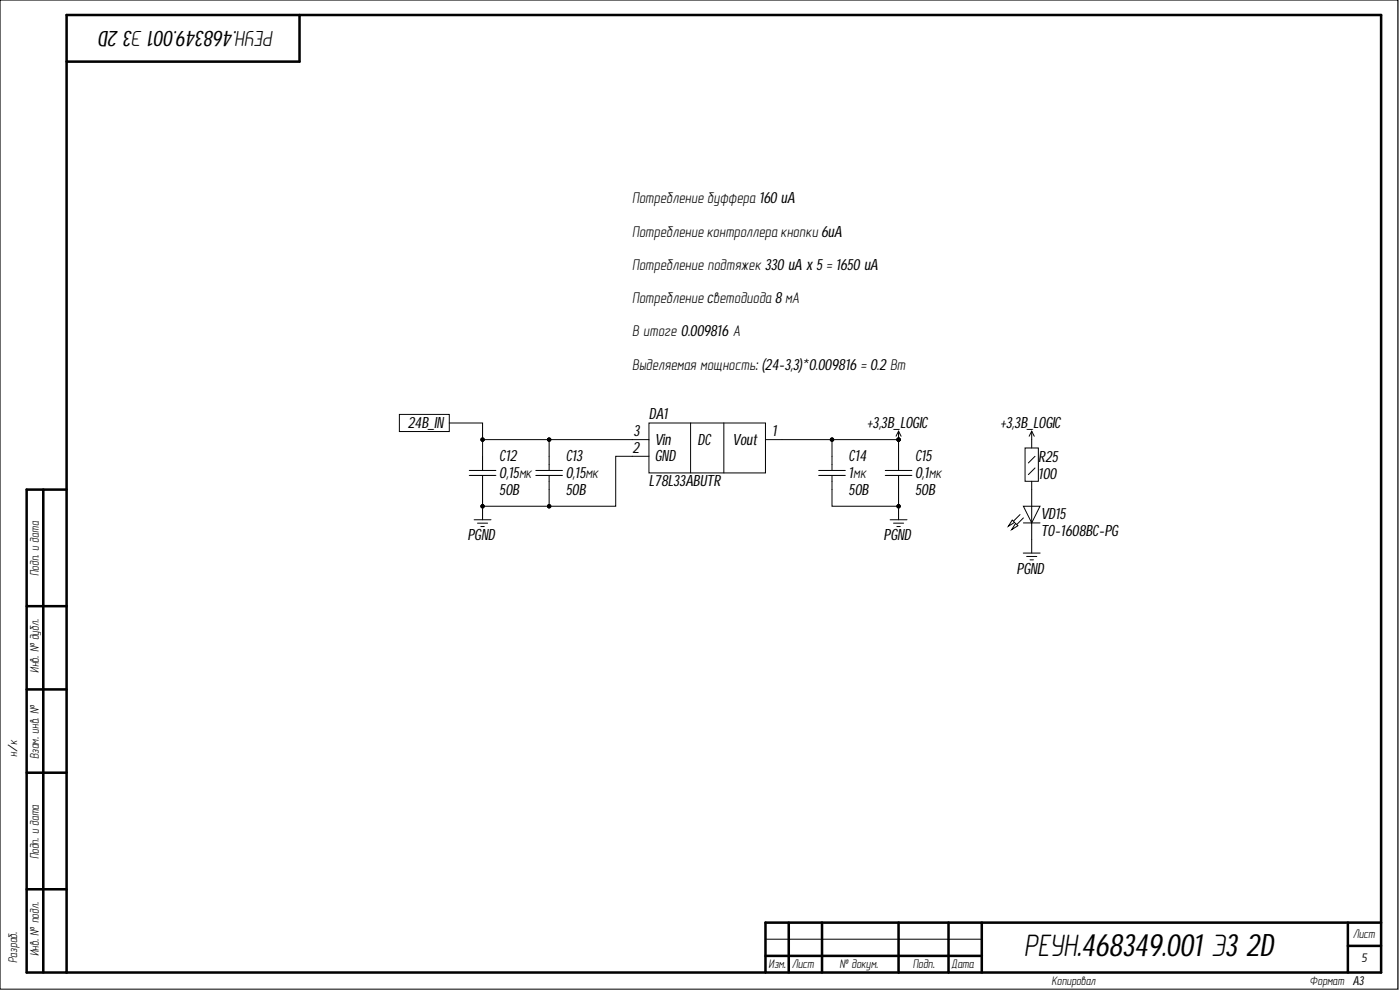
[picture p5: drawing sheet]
<svg xmlns="http://www.w3.org/2000/svg" width="420mm" height="297mm" viewBox="0 0 420 297" stroke-linecap="round" stroke-linejoin="round" font-family="sans-serif">
<g fill="none" stroke="#000" stroke-width=".3">
<path d="M0 0h419.1v296.5h-419.1zM249.5 136.8v4.2M269.4 129.2l-.7 1.6M269.4 129.2l.8 1.6M269.4 129.2v2.6M269.4 136.8v4.2M307.4 134.3h4v10h-4zM309.4 129.2v5.1M309.4 129.2l-.8 1.6M309.4 129.2l.7 1.6M310.4 136.8l-2 2M142.2 155.8h5"/>
<path d="M143.2 156.8h3M144.2 157.8h1M144.7 151.7v4.1M245.5 141h8M245.5 142.5h8M249.5 142.5v4.3M265.5 141h7.9M265.5 142.5h7.9M266.9 155.8h5.1M267.9 156.8h3.1M268.9 157.8h1.1M269.4 142.5v4.3"/>
<path d="M269.4 151.7v4.1M305.9 154.2l-2 2M306.9 151.7h5l-2.5 5zM306.9 156.7h5M309.4 144.3v21.5M310.4 140.3l-2 2M306.8 165.8h5.1M307.8 166.8h3.1M308.9 167.8h1M229.5 281.5h64.9"/>
<circle cx="269.4" cy="131.8" r=".51"/>
<circle cx="144.7" cy="151.7" r=".51"/>
<circle cx="269.4" cy="151.7" r=".51"/>
</g>
<g fill="none" stroke="#000" stroke-width=".76">
<path d="M89.8 4.5v14h-69.8M13 146.8v144.7M20 146.7l-12 .1v144.7h406.1v-287h-394.1v287M8 181.7h12M8 206.6h12M8 231.6h12M8 266.5h12M236.5 276.5v15M246.5 276.5v15M269.4 276.5v15M284.4 276.5v15M294.4 276.5v15"/>
<path d="M404.2 276.5v15M414.1 276.5h-184.6v15M229.5 286.5h64.9M404.2 283.5h9.9"/>
</g>
<g fill="#000">
<circle cx="269.4" cy="131.8" r=".51"/>
<circle cx="144.7" cy="151.7" r=".51"/>
<circle cx="269.4" cy="151.7" r=".51"/>
</g>
<path d="M303.5 155.9l.7 .7-1.8 1.1z" fill="#fff"/>
<path d="M303.5 155.9l.7 .7-1.8 1.1zM306.9 155.2l-2 2" fill="none" stroke="#000" stroke-width=".3"/>
<path d="M304.5 156.9l.7 .7-1.8 1.1z" fill="#fff"/>
<path d="M304.5 156.9l.7 .7-1.8 1.1z" fill="none" stroke="#000" stroke-width=".3"/>
<path d="M194.6 126.8h34.9v15h-34.9z" fill-rule="evenodd" fill="#fff"/>
<g fill="none" stroke="#000" stroke-width=".3">
<path d="M164.7 131.8v9.2M194.6 126.8h34.9v15h-34.9zM194.6 131.8h-49.9v9.2M194.6 136.8h-10v14.9h-19.9M207.1 126.8v15M217.1 126.8v15M229.5 131.8h39.9v5M249.5 131.8v5M140.7 142.5h8M140.7 141h8M144.7 142.5v9.2h20v-9.2M160.7 142.5h8"/>
<path d="M160.7 141h8M249.5 146.8v4.9h19.9v-4.9"/>
<circle cx="144.7" cy="131.8" r=".51"/>
<circle cx="164.7" cy="131.8" r=".51"/>
<circle cx="249.5" cy="131.8" r=".51"/>
<circle cx="269.4" cy="131.8" r=".51"/>
<circle cx="144.7" cy="151.7" r=".51"/>
<circle cx="164.7" cy="151.7" r=".51"/>
<circle cx="269.4" cy="151.7" r=".51"/>
</g>
<g fill="#000">
<circle cx="144.7" cy="131.8" r=".51"/>
<circle cx="164.7" cy="131.8" r=".51"/>
<circle cx="249.5" cy="131.8" r=".51"/>
<circle cx="269.4" cy="131.8" r=".51"/>
<circle cx="144.7" cy="151.7" r=".51"/>
<circle cx="164.7" cy="151.7" r=".51"/>
<circle cx="269.4" cy="151.7" r=".51"/>
</g>
<path d="M119.8 124.2h14.9v5.2h-14.9z" fill-rule="evenodd" fill="#fff"/>
<g fill="none" stroke="#000" stroke-width=".3">
<path d="M119.8 124.2h14.9v5.2h-14.9zM134.7 126.8h10v5"/>
<circle cx="144.7" cy="131.8" r=".51"/>
</g>
<circle cx="144.7" cy="131.8" r=".51" fill="#000"/>
<text font-size="9.4" x="307" y="286.5">РЕУН.468349.001 Э3 2D</text>
<text font-size="6.6" x="82.1" y="9.4" transform="rotate(-180 82.1 9.4)">РЕУН.468349.001 Э32D</text>
<g font-size="4.7">
<text x="189.6" y="60.8">Потребление буффера 160uA</text>
<text x="189.6" y="70.9">Потребление контроллера кнопки 6uA</text>
<text x="189.6" y="80.9">Потребление подтяжек 330uAx5= 1650uA</text>
<text x="189.6" y="90.9">Потребление cветодиода 8мА</text>
<text x="189.6" y="100.8">В итоге 0.009816А</text>
<text x="189.6" y="110.8">Выделяемая мощность: (24-3,3)*0.009816= 0.2Вт</text>
<text x="194.6" y="125.5">DA1</text>
<text x="122.3" y="128.3">24B_IN</text>
<text x="189.9" y="130.7">3</text>
<text x="231.6" y="130.7">1</text>
<text x="260.1" y="128.2">+3,3B_LOGIC</text>
<text x="300" y="128.2">+3,3B_LOGIC</text>
<text x="189.7" y="135.7">2</text>
<text x="196.4" y="133.3">Vin</text>
<text x="209.2" y="133.3">DC</text>
<text x="219.7" y="133.3">Vout</text>
<text x="149.7" y="143.3">0,15мк</text>
<text x="149.7" y="138.3">C12</text>
<text x="169.7" y="143.3">0,15мк</text>
<text x="169.7" y="138.3">C13</text>
<text x="196.4" y="138.3">GND</text>
<text x="254.5" y="143.3">1мк</text>
<text x="254.5" y="138.3">C14</text>
<text x="274.4" y="143.3">0,1мк</text>
<text x="274.4" y="138.3">C15</text>
<text x="311.3" y="143.4">100</text>
<text x="311.3" y="138.4">R25</text>
<text x="149.7" y="148.2">50B</text>
<text x="169.7" y="148.2">50B</text>
<text x="194.6" y="145.7">L78L33ABUTR</text>
<text x="254.5" y="148.2">50B</text>
<text x="274.4" y="148.2">50B</text>
<text x="312.1" y="155.5">VD15</text>
<text x="140.2" y="161.8">PGND</text>
<text x="265" y="161.8">PGND</text>
<text x="312.1" y="160.6">TO-1608BC-PG</text>
<text x="304.8" y="171.9">PGND</text>
</g>
<g font-size="3.8">
<text x="11.7" y="172.8" transform="rotate(-90 11.7 172.8)">Подп. и дата</text>
<text x="11.7" y="201.7" transform="rotate(-90 11.7 201.7)">Инв. № дубл.</text>
<text x="5.2" y="226.8" transform="rotate(-90 5.2 226.8)">н/к</text>
<text x="11.7" y="227.6" transform="rotate(-90 11.7 227.6)">Взам. инв. №</text>
<text x="11.7" y="257.6" transform="rotate(-90 11.7 257.6)">Подп. и дата</text>
<text x="405.6" y="281.2">Лист</text>
<text x="11.7" y="286.5" transform="rotate(-90 11.7 286.5)">Инв. № подл.</text>
<text x="5.2" y="288.6" transform="rotate(-90 5.2 288.6)">Разраб.</text>
<text x="230.5" y="290.2">Изм.</text>
<text x="237.4" y="290.2">Лист</text>
<text x="251.7" y="290.2">№ докум.</text>
<text x="273.7" y="290.2">Подп.</text>
<text x="285.2" y="290.2">Дата</text>
<text x="408.2" y="288.3">5</text>
<text x="315.3" y="295.2">Копировал</text>
<text x="392.7" y="295.2">Формат A3</text>
</g>
</svg>
